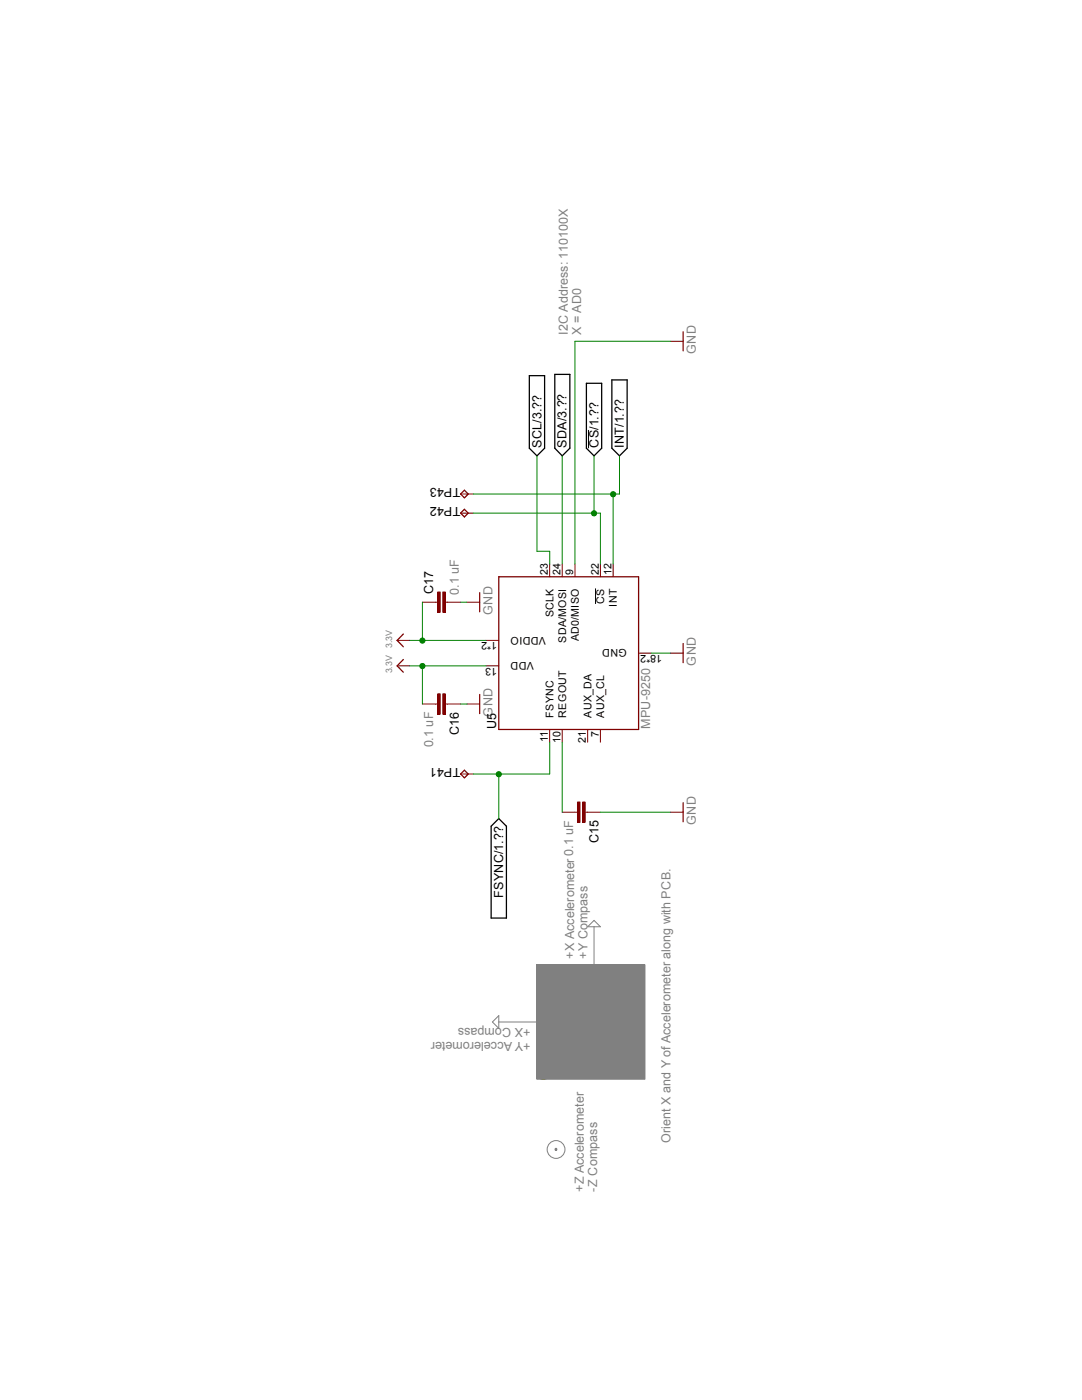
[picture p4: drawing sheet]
<svg xmlns="http://www.w3.org/2000/svg" width="216mm" height="279mm" viewBox="0 0 216 279" stroke-linecap="round" stroke-linejoin="round" font-family="sans-serif">
<circle cx="108.4" cy="214.2" r="1.27" fill="none" stroke="#808000" stroke-width=".2"/>
<path d="M107.1 192.5h21.6v22.9h-21.6z" fill-rule="evenodd" fill="#808080"/>
<g fill="none" stroke="#808080" stroke-width=".2">
<path d="M107.1 192.5h21.6v22.9h-21.6zM117.3 185l1.2-1.3 1.3 1.3zM118.5 185v7.5M99.5 202.7v2.5l-1.2-1.2zM99.5 204h8.9"/>
<circle cx="111" cy="229.4" r="1.78"/>
</g>
<path d="M110.8 229.2h.3v.3l-.1 .1-.1-.3 .1 .3-.2-.1z" fill-rule="evenodd" fill="#808080"/>
<path d="M110.8 229.2h.3v.3l-.1 .1-.1-.3 .1 .3-.2-.1z" fill="none" stroke="#808080" stroke-width=".2"/>
<path d="M117.4 85.8v3.7M118.8 117.4v3.1" fill="none" stroke="#000" stroke-width=".2"/>
<path d="M105.6 75h3.1v14.5l-1.6 1.5-1.5-1.5zM110.7 74.7h3v14.8l-1.5 1.5-1.5-1.5zM117 76.5h3.1v13l-1.6 1.5-1.5-1.5zM122.1 75.8h3v13.7l-1.5 1.5-1.5-1.5zM99.5 163.4l1.5 1.5v18.3h-3v-18.3z" fill="none" stroke="#000" stroke-width=".25"/>
<path d="M99.5 115.1h27.9v30.5h-27.9z" fill="none" stroke="#800000" stroke-width=".25"/>
<path d="M109.7 112.6v2.5M112.2 112.6v2.5M114.7 112.6v2.5M119.8 112.6v2.5M122.3 112.6v2.5M97 132.9h2.5M97 127.8h2.5M127.4 130.3h2.6M109.7 145.6v2.5M112.2 145.6v2.5M117.3 145.6v2.5M119.8 145.6v2.5" fill="none" stroke="#800000" stroke-width=".2"/>
<path d="M87.3 138.5h.5v4h-.5z" fill-rule="evenodd" fill="#800000"/>
<path d="M87.3 138.5h.5v4h-.5z" fill="none" stroke="#800000" stroke-width=".2"/>
<path d="M88.3 138.5h.6v4h-.6z" fill-rule="evenodd" fill="#800000"/>
<path d="M88.3 138.5h.6v4h-.6zM84.3 140.5h3M88.9 140.5h3" fill="none" stroke="#800000" stroke-width=".2"/>
<path d="M88.3 118.2h.6v4h-.6z" fill-rule="evenodd" fill="#800000"/>
<path d="M88.3 118.2h.6v4h-.6z" fill="none" stroke="#800000" stroke-width=".2"/>
<path d="M87.3 118.2h.5v4h-.5z" fill-rule="evenodd" fill="#800000"/>
<path d="M87.3 118.2h.5v4h-.5zM84.3 120.2h3M88.9 120.2h3" fill="none" stroke="#800000" stroke-width=".2"/>
<path d="M115.2 160.1h.5v4h-.5z" fill-rule="evenodd" fill="#800000"/>
<path d="M115.2 160.1h.5v4h-.5z" fill="none" stroke="#800000" stroke-width=".2"/>
<path d="M116.2 160.1h.6v4h-.6z" fill-rule="evenodd" fill="#800000"/>
<g fill="none" stroke="#800000" stroke-width=".2">
<path d="M133.8 68.1h2.5M91.9 98.6h2.5M91.9 102.4h2.5M79.2 132.9h2.5M79.2 127.8h2.5M93.2 120.2h2.5M133.8 130.3h2.5M91.9 154.5h2.5M93.2 140.5h2.5M112.2 162.1h3M116.2 160.1h.6v4h-.6zM116.8 162.1h3"/>
<path d="M133.8 162.1h2.5"/>
</g>
<path d="M136.3 66.2v3.8M92.7 97.8l.7 .8-.7 .8-.8-.8zM92.7 101.6l.7 .8-.7 .8-.8-.8zM95.7 118.3v3.8M80.5 131.6l-1.3 1.3 1.3 1.3M80.5 126.5l-1.3 1.3 1.3 1.3M95.7 138.6v3.8M136.3 128.4v3.8M92.7 153.7l.7 .8-.7 .7-.8-.7zM136.3 160.2v3.8" fill="none" stroke="#800000" stroke-width=".25"/>
<path d="M112.2 91v21.6M99.5 154.5v8.9M109.7 148.1v6.4h-15.3" fill="none" stroke="#008000" stroke-width=".2"/>
<circle cx="99.5" cy="154.5" r=".51" fill="#008000"/>
<g fill="none" stroke="#008000" stroke-width=".2">
<path d="M122.3 98.6v14M123.6 91v7.6h-29.2M112.2 148.1v14"/>
<circle cx="99.5" cy="154.5" r=".51"/>
</g>
<circle cx="122.3" cy="98.6" r=".51" fill="#008000"/>
<g fill="none" stroke="#008000" stroke-width=".2">
<path d="M133.8 68.1h-19.1v44.5M107.1 91v19h2.6v2.6M118.5 91v11.4M94.4 102.4h25.4v10.2M91.9 120.2h1.3M130 130.3h3.8M91.9 140.5h1.3M119.8 162.1h14"/>
<circle cx="122.3" cy="98.6" r=".51"/>
</g>
<circle cx="118.5" cy="102.4" r=".51" fill="#008000"/>
<g fill="none" stroke="#008000" stroke-width=".2">
<path d="M81.7 132.9h15.3M84.3 132.9v7.6"/>
<circle cx="118.5" cy="102.4" r=".51"/>
</g>
<circle cx="84.3" cy="132.9" r=".51" fill="#008000"/>
<g fill="none" stroke="#008000" stroke-width=".2">
<path d="M81.7 127.8h15.3M84.3 120.2v7.6"/>
<circle cx="84.3" cy="132.9" r=".51"/>
</g>
<circle cx="84.3" cy="127.8" r=".51" fill="#008000"/>
<circle cx="84.3" cy="127.8" r=".51" fill="none" stroke="#008000" stroke-width=".2"/>
<g font-size="2.5" fill="#808080">
<text x="113.3" y="66.8" transform="rotate(-90 113.3 66.8)">I2C Address: 110100X</text>
<text x="116" y="66.8" transform="rotate(-90 116 66.8)">X = AD0</text>
<text x="138.9" y="70.6" transform="rotate(-90 138.9 70.6)">GND</text>
<text x="91.5" y="118.7" transform="rotate(-90 91.5 118.7)">0.1 uF</text>
<text x="98.3" y="122.7" transform="rotate(-90 98.3 122.7)">GND</text>
<text x="138.9" y="132.8" transform="rotate(-90 138.9 132.8)">GND</text>
<text x="98.3" y="143" transform="rotate(-90 98.3 143)">GND</text>
<text x="86.4" y="149.2" transform="rotate(-90 86.4 149.2)">0.1 uF</text>
<text x="129.7" y="145.5" transform="rotate(-90 129.7 145.5)">MPU-9250</text>
<text x="138.9" y="164.6" transform="rotate(-90 138.9 164.6)">GND</text>
<text x="114.6" y="191.3" transform="rotate(-90 114.6 191.3)">+X Accelerometer 0.1 uF</text>
<text x="117.3" y="191.3" transform="rotate(-90 117.3 191.3)">+Y Compass</text>
<text x="105.9" y="207.9" transform="rotate(-180 105.9 207.9)">+Y Accelerometer</text>
<text x="105.9" y="205.2" transform="rotate(-180 105.9 205.2)">+X Compass</text>
<text x="133.8" y="228" transform="rotate(-90 133.8 228)">Orient X and Y of Accelerometer along with PCB.</text>
<text x="116.5" y="237.8" transform="rotate(-90 116.5 237.8)">+Z Accelerometer</text>
<text x="119.2" y="237.8" transform="rotate(-90 119.2 237.8)">-Z Compass</text>
</g>
<g font-size="2.5">
<text x="108" y="89.4" transform="rotate(-90 108 89.4)">SCL/3.??</text>
<text x="113.1" y="89.4" transform="rotate(-90 113.1 89.4)">SDA/3.??</text>
<text x="119.4" y="89.4" transform="rotate(-90 119.4 89.4)">CS/1.??</text>
<text x="124.5" y="89.4" transform="rotate(-90 124.5 89.4)">INT/1.??</text>
<text x="91.9" y="97.3" transform="rotate(-180 91.9 97.3)">TP43</text>
<text x="91.9" y="101.1" transform="rotate(-180 91.9 101.1)">TP42</text>
<text x="86.4" y="118.6" transform="rotate(-90 86.4 118.6)">C17</text>
<text x="91.5" y="146.7" transform="rotate(-90 91.5 146.7)">C16</text>
<text x="99" y="145.5" transform="rotate(-90 99 145.5)">U5</text>
<text x="91.9" y="153.2" transform="rotate(-180 91.9 153.2)">TP41</text>
<text x="119.4" y="168.3" transform="rotate(-90 119.4 168.3)">C15</text>
<text x="100.4" y="179.2" transform="rotate(-90 100.4 179.2)">FSYNC/1.??</text>
</g>
<g font-size="2.1">
<text x="109.3" y="114.8" transform="rotate(-90 109.3 114.8)">23</text>
<text x="111.8" y="114.8" transform="rotate(-90 111.8 114.8)">24</text>
<text x="114.4" y="114.8" transform="rotate(-90 114.4 114.8)">9</text>
<text x="119.5" y="114.8" transform="rotate(-90 119.5 114.8)">22</text>
<text x="122" y="114.8" transform="rotate(-90 122 114.8)">12</text>
<text x="110.4" y="123.2" transform="rotate(-90 110.4 123.2)">SCLK</text>
<text x="120.6" y="120.5" transform="rotate(-90 120.6 120.5)">CS</text>
<text x="123.1" y="121.1" transform="rotate(-90 123.1 121.1)">INT</text>
<text x="99.2" y="128.1" transform="rotate(-180 99.2 128.1)">1*2</text>
<text x="108.9" y="127" transform="rotate(-180 108.9 127)">VDDIO</text>
<text x="112.9" y="128.3" transform="rotate(-90 112.9 128.3)">SDA/MOSI</text>
<text x="115.5" y="128" transform="rotate(-90 115.5 128)">AD0/MISO</text>
<text x="125.1" y="129.6" transform="rotate(-180 125.1 129.6)">GND</text>
<text x="132.1" y="130.7" transform="rotate(-180 132.1 130.7)">18*2</text>
<text x="99.2" y="133.2" transform="rotate(-180 99.2 133.2)">13</text>
<text x="106.5" y="132.1" transform="rotate(-180 106.5 132.1)">VDD</text>
<text x="110.4" y="143.2" transform="rotate(-90 110.4 143.2)">FSYNC</text>
<text x="112.9" y="143.2" transform="rotate(-90 112.9 143.2)">REGOUT</text>
<text x="118" y="143.2" transform="rotate(-90 118 143.2)">AUX_DA</text>
<text x="120.6" y="143.2" transform="rotate(-90 120.6 143.2)">AUX_CL</text>
<text x="109.3" y="148.1" transform="rotate(-90 109.3 148.1)">11</text>
<text x="111.8" y="148.3" transform="rotate(-90 111.8 148.3)">10</text>
<text x="116.9" y="148.3" transform="rotate(-90 116.9 148.3)">21</text>
<text x="119.5" y="147.1" transform="rotate(-90 119.5 147.1)">7</text>
</g>
<g font-size="1.8" fill="#808080">
<text x="78.2" y="129.3" transform="rotate(-90 78.2 129.3)">3.3V</text>
<text x="78.2" y="134.4" transform="rotate(-90 78.2 134.4)">3.3V</text>
</g>
</svg>
